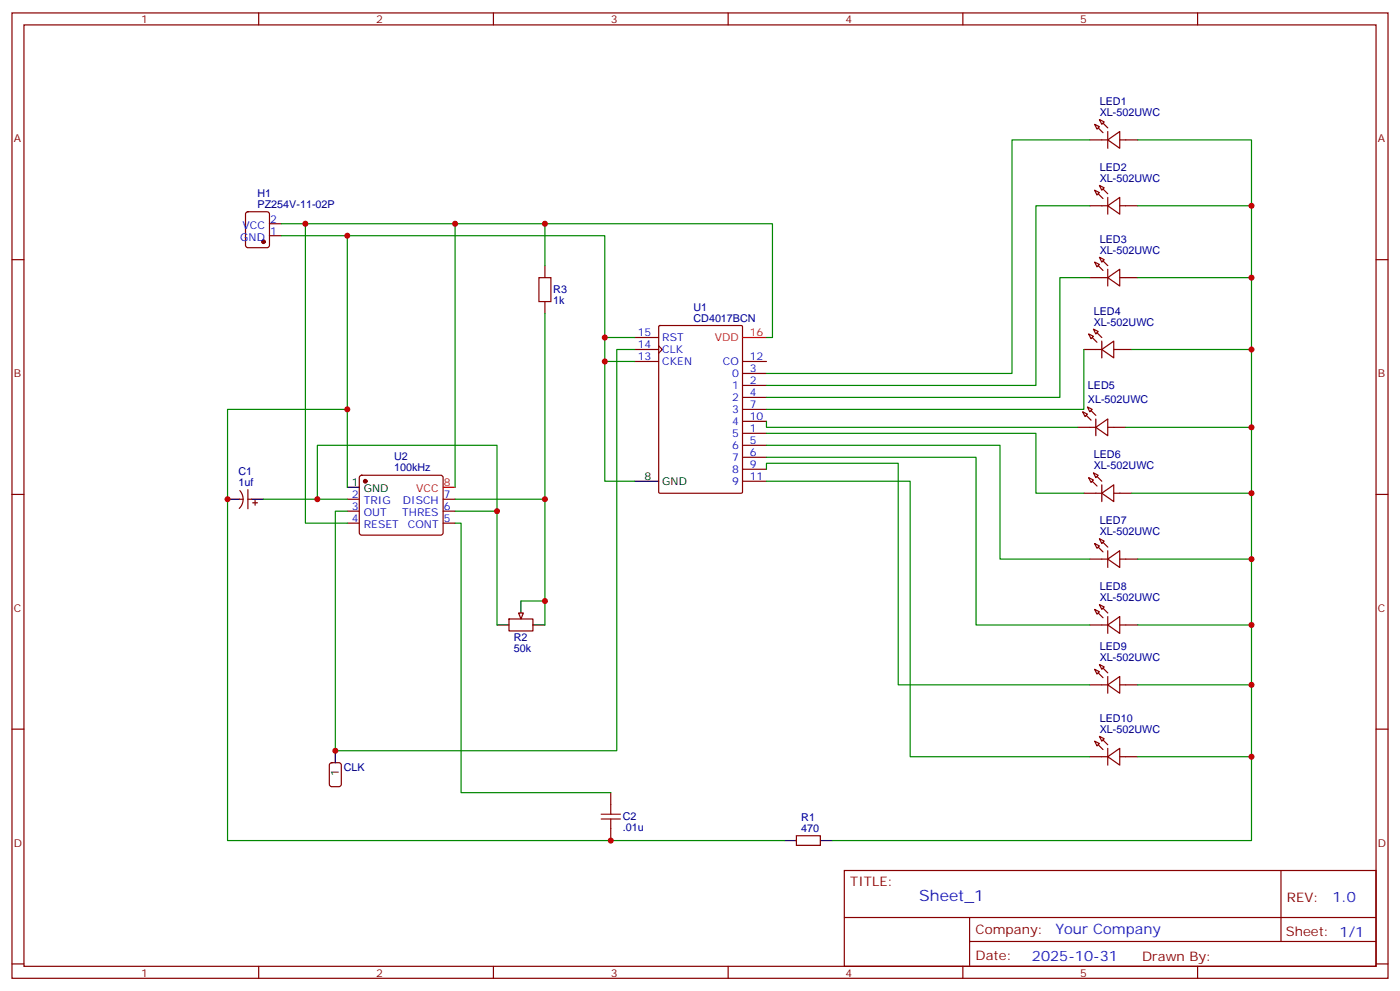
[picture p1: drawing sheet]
<svg xmlns="http://www.w3.org/2000/svg" width="412mm" height="292mm" viewBox="0 0 412 292" stroke-linecap="round" stroke-linejoin="round" font-family="sans-serif">
<g fill="none" stroke="#870000" stroke-width=".35">
<path d="M3.5 3.8h405.4v284.3h-405.4zM7.1 7.3h398.2v277.3h-398.2zM76.2 3.8v3.5M145.3 3.8v3.5M214.5 3.8v3.5M283.6 3.8v3.5M352.8 3.8v3.5M322.4 36.6l1.4 .7-.7 .7zM323.8 35.2l1.5 .7-.7 .7zM326.3 38.7v5M321 41.2h5.3M322.4 56l1.4 .7-.7 .7z"/>
<path d="M323.8 54.6l1.5 .7-.7 .7zM326.3 41.2l3.5-2.5v5zM326.3 58.1v5M329.8 41.2h5.3M3.5 76.5h3.6M72.6 62.6l.4-.2h5.7l.6 .4 .1 9.4-.5 .7-5.9 .1-.6-.5-.1-9.4zM79.4 69.4h3.5M79.4 65.9h3.5M321 60.6h5.3M322.4 77.2l1.4 .7-.7 .7zM323.8 75.8l1.5 .7-.7 .7zM326.3 60.6l3.5-2.5v5z"/>
<path d="M326.3 79.3v4.9M329.8 60.6h5.3M405.3 76.5h3.6M187 99.4h7M194.1 96.1l.3-.2h24l.3 .2v48.8l-.2 .3-24.1 .1-.3-.2zM320.7 98.4l1.4 .7-.7 .7zM321 81.8h5.3M322.1 96.9l1.4 .7-.7 .8zM326.3 81.8l3.5-2.5v4.9zM329.8 81.8h5.3M187 102.9h7M187 106.5h7"/>
<path d="M194 101.9l1.1 1-1.1 1.1M218.7 113.5h7.1M218.7 110h7.1M218.7 117.1h7.1M218.7 106.5h7.1M319.3 102.9h5.3M320.3 119.9l1.4 .7-.7 .7zM324.6 102.9l3.5-2.4v4.9zM324.6 100.5v4.9M328.1 102.9h5.3M218.7 127.6h7.1M218.7 131.2h7.1"/>
<path d="M218.7 134.7h7.1M218.7 120.6h7.1M218.7 138.2h7.1M218.7 124.1h7.1M317.5 125.9h5.3M318.9 121.3l1.4 .7-.7 .7zM322.1 139.3l1.4 .7-.7 .7zM322.8 125.9l3.5-2.5v4.9zM322.8 123.4v4.9M326.3 125.9h5.3M3.5 145.6h3.6M70.6 147h1"/>
<path d="M70.6 144.5a3.8 3.8 0 0 1-.1 5.2M73 144.2v5.7M73 147h1.1M74.4 148.1h1.4M75.1 147.4v1.4M102.3 147h3.5M102.3 150.6h3.5M102.3 154.1h3.5M106.1 140.2l.4-.2h23.3l.5 .2 .2 .5v16.5l-.7 .4h-23.5l-.5-.7v-16.2zM130.5 147h3.6M130.5 150.6h3.6M130.5 154.1h3.6"/>
<path d="M218.7 141.7h7.1M319.3 145.3h5.3M320.7 140.7l1.4 .7-.7 .7zM323.8 158.7l1.5 .7-.7 .7zM324.6 145.3l3.5-2.5v4.9zM324.6 142.8v4.9M328.1 145.3h5.3M405.3 145.6h3.6M321 164.7h5.3M322.4 160.1l1.4 .7-.7 .7zM322.4 179.5l1.4 .7-.7 .7zM323.8 178.1l1.5 .7-.7 .7z"/>
<path d="M326.3 164.7l3.5-2.5v4.9zM326.3 162.2v4.9M329.8 164.7h5.3M149.9 182.3h7.1v3.5h-7.1zM321 184.1h5.3M322.4 197.1l1.4 .7-.7 .7zM323.8 195.7l1.5 .7-.7 .7zM326.3 184.1l3.5-2.5v4.9zM326.3 181.6v4.9M326.3 199.2v5M329.8 184.1h5.3M3.5 214.8h3.6"/>
<path d="M321 201.7h5.3M322.4 218.3l1.4 .7-.7 .7zM323.8 216.9l1.5 .7-.7 .7zM326.3 201.7l3.5-2.5v5zM329.8 201.7h5.3M405.3 214.8h3.6M179.9 233.5v3.5M321 222.9h5.3M326.3 222.9l3.5-2.5v5zM326.3 220.4v5M329.8 222.9h5.3M179.9 244.1v3.5"/>
<path d="M234.6 246.2h7.1v2.8h-7.1zM248.7 256.4h156.6v28.2h-156.6zM377.3 256.4v20.9M248.7 270.2h156.5M285.6 277.3h119.6M285.6 270.2v14.2M3.5 283.9h3.6M76.2 284.6v3.5M145.3 284.6v3.5M214.5 284.6v3.5M283.6 284.6v3.5M352.8 284.6v3.5"/>
<path d="M405.3 283.9h3.6"/>
</g>
<g fill="#870000" stroke="#870000" stroke-width=".35">
<path d="M323.5 37.7l1.4 1.4z"/>
<path d="M324.9 36.3l1.4 1.4z"/>
<path d="M323.5 57.1l1.4 1.4z"/>
<path d="M324.9 55.7l1.4 1.4z"/>
<path d="M323.5 78.2l1.4 1.5z"/>
<path d="M324.9 76.8l1.4 1.4z"/>
<path d="M321.7 99.4l1.4 1.4z"/>
<path d="M323.1 98l1.5 1.4z"/>
<path d="M320 122.3l1.4 1.5z"/>
<path d="M321.4 120.9l1.4 1.4z"/>
<path d="M321.7 141.7l1.4 1.5z"/>
<path d="M323.1 140.3l1.5 1.4z"/>
<path d="M323.5 161.1l1.4 1.5z"/>
<path d="M324.9 159.7l1.4 1.4z"/>
<path d="M323.5 180.6l1.4 1.4z"/>
<path d="M324.9 179.1l1.4 1.5z"/>
<path d="M323.5 198.2l1.4 1.4z"/>
<path d="M324.9 196.8l1.4 1.4z"/>
<path d="M323.5 219.4l1.4 1.4z"/>
<path d="M324.9 217.9l1.4 1.5z"/>
<circle cx="77.6" cy="71.2" r=".53"/>
<circle cx="107.6" cy="141.7" r=".53"/>
</g>
<path d="M67 147h3.6M74.1 147h3.5M102.3 143.5h3.5M187 141.7h7M153.5 177v3.6M146.4 184.1h3.5M157 184.1h3.5M231.1 247.6h3.5M241.7 247.6h3.5" fill="none" stroke="#000" stroke-width=".35"/>
<path d="M218.7 99.4h7.1M130.5 143.5h3.6" fill="none" stroke="#f00" stroke-width=".35"/>
<g fill="none" stroke="#008700" stroke-width=".35">
<path d="M321 41.2h-22.9v68.8h-72.3M335.1 41.2h33.6v206.4h-123.5M82.9 65.9h144.6v33.5h-1.7M321 60.6h-15.8v52.9h-79.4M335.1 60.6h33.6M321 81.8h-8.8v35.3h-86.4M335.1 81.8h33.6M319.3 102.9v17.7h-93.5M333.4 102.9h35.3M225.8 138.2v-1.7h38.8v65.2h56.4M225.8 134.7h61.7v49.4h33.5M225.8 131.2h68.8v33.5h26.4"/>
<path d="M225.8 127.6h79.4v17.7h14.1M225.8 124.1v1.8h91.7M331.6 125.9h37.1M67 147v100.6h164.1M77.6 147h24.7M333.4 145.3h35.3M335.1 164.7h33.6M335.1 184.1h33.6M335.1 201.7h33.6M335.1 222.9h33.6"/>
</g>
<path d="M177.1 239.8h5.6M179.9 237v2.8M177.1 241.2h5.6M179.9 241.2v2.9" fill="none" stroke="#a10000" stroke-width=".35"/>
<path d="M152.8 180.6h1.4l-.7 1.7z" fill="#f0f0f0" stroke="#870000" stroke-width=".35"/>
<g fill="none" stroke="#008700" stroke-width=".35">
<path d="M82.9 69.4h95.3v72.3h8.8M90 65.9v88.2h12.3M102.3 69.4v74.1M134.1 65.9v77.6M160.5 65.9v12.3M160.5 92.4v91.7M178.2 99.4h8.8M178.2 106.5h8.8M187 102.9h-5.3v118.2h-82.9v-70.5h3.5M102.3 120.6h-35.3v26.4M93.5 147v-15.8h52.9v52.9M134.1 154.1h1.7v79.4h44.1"/>
<path d="M134.1 147h26.4M134.1 150.6h12.3M225.8 141.7h42.3v81.2h52.9M153.5 177h7"/>
</g>
<path d="M158.7 81.8h3.6v7h-3.6z" fill="none" stroke="#a10000" stroke-width=".35"/>
<path d="M160.5 78.2v3.6M160.5 88.8v3.6M97.2 224.9l.5-.3h2.1l.7 .5v5.9l-.4 .6-2.4 .1-.6-.5-.1-5.8z" fill="none" stroke="#870000" stroke-width=".35"/>
<path d="M98.8 221.1v3.5" fill="none" stroke="#000" stroke-width=".35"/>
<g fill="#c00">
<circle cx="368.7" cy="60.6" r=".88"/>
<circle cx="368.7" cy="81.8" r=".88"/>
<circle cx="368.7" cy="102.9" r=".88"/>
<circle cx="368.7" cy="125.9" r=".88"/>
<circle cx="368.7" cy="145.3" r=".88"/>
<circle cx="368.7" cy="164.7" r=".88"/>
<circle cx="368.7" cy="184.1" r=".88"/>
<circle cx="368.7" cy="201.7" r=".88"/>
<circle cx="368.7" cy="222.9" r=".88"/>
<circle cx="178.2" cy="106.5" r=".88"/>
<circle cx="178.2" cy="99.4" r=".88"/>
<circle cx="93.5" cy="147" r=".88"/>
<circle cx="146.4" cy="150.6" r=".88"/>
<circle cx="102.3" cy="69.4" r=".88"/>
<circle cx="102.3" cy="120.6" r=".88"/>
<circle cx="67" cy="147" r=".88"/>
<circle cx="179.9" cy="247.6" r=".88"/>
<circle cx="160.5" cy="65.9" r=".88"/>
<circle cx="134.1" cy="65.9" r=".88"/>
<circle cx="90" cy="65.9" r=".88"/>
<circle cx="160.5" cy="147" r=".88"/>
<circle cx="98.8" cy="221.1" r=".88"/>
<circle cx="160.5" cy="177" r=".88"/>
</g>
<text font-size="4.6" fill="#00f" x="270.8" y="265.4">Sheet_1</text>
<g font-size="4.2" fill="#00f">
<text x="392.5" y="265.7">1.0</text>
<text x="310.9" y="275.2">Your Company</text>
<text x="304" y="283">2025-10-31</text>
</g>
<g font-size="3.9" fill="#800">
<text x="250.5" y="261">TITLE:</text>
<text x="379.1" y="265.7">REV:</text>
<text x="287.4" y="275.2">Company:</text>
<text x="378.7" y="275.8">Sheet: 1/1</text>
<text x="287.4" y="282.9">Date:</text>
<text x="336.4" y="282.9">Drawn By:</text>
</g>
<g font-size="3.2" fill="#800">
<text x="41.6" y="6.8">1</text>
<text x="110.8" y="6.8">2</text>
<text x="179.9" y="6.8">3</text>
<text x="249.1" y="6.8">4</text>
<text x="318.2" y="6.8">5</text>
<text x="4.1" y="41.9">A</text>
<text x="405.9" y="41.9">A</text>
<text x="4.1" y="111.1">B</text>
<text x="405.9" y="111.1">B</text>
<text x="4.1" y="180.2">C</text>
<text x="405.9" y="180.2">C</text>
<text x="4.1" y="249.3">D</text>
<text x="405.9" y="249.3">D</text>
<text x="41.6" y="287.6">1</text>
<text x="110.8" y="287.6">2</text>
<text x="179.9" y="287.6">3</text>
<text x="249.1" y="287.6">4</text>
<text x="318.2" y="287.6">5</text>
</g>
<g font-size="3.2" fill="#000080">
<text x="324" y="34.1">XL-502UWC</text>
<text x="324" y="30.9">LED1</text>
<text x="324" y="53.6">XL-502UWC</text>
<text x="324" y="50.3">LED2</text>
<text x="75.9" y="58.1">H1</text>
<text x="75.9" y="61.3">PZ254V-11-02P</text>
<text x="324" y="71.5">LED3</text>
<text x="324" y="74.7">XL-502UWC</text>
<text x="163" y="89.7">1k</text>
<text x="163" y="86.4">R3</text>
<text x="204.3" y="94.7">CD4017BCN</text>
<text x="204.3" y="91.5">U1</text>
<text x="322.2" y="95.9">XL-502UWC</text>
<text x="322.2" y="92.7">LED4</text>
<text x="320.4" y="118.8">XL-502UWC</text>
<text x="320.4" y="114.7">LED5</text>
<text x="116.1" y="135.6">U2</text>
<text x="322.2" y="135">LED6</text>
<text x="70.2" y="143.2">1uf</text>
<text x="70.2" y="139.9">C1</text>
<text x="116.1" y="138.8">100kHz</text>
<text x="322.2" y="138.2">XL-502UWC</text>
<text x="324" y="154.4">LED7</text>
<text x="324" y="157.6">XL-502UWC</text>
<text x="324" y="173.8">LED8</text>
<text x="324" y="177">XL-502UWC</text>
<text x="151.4" y="188.9">R2</text>
<text x="324" y="191.4">LED9</text>
<text x="151.4" y="192.1">50k</text>
<text x="324" y="194.7">XL-502UWC</text>
<text x="324" y="215.8">XL-502UWC</text>
<text x="324" y="212.6">LED10</text>
<text x="101.2" y="227.1">CLK</text>
<text x="183.4" y="244.9">.01u</text>
<text x="183.4" y="241.7">C2</text>
<text x="236" y="245.1">470</text>
<text x="236" y="241.9">R1</text>
</g>
<g font-size="3.2" fill="#00f">
<text x="79.6" y="65.5">2</text>
<text x="70.8" y="70.8">GND</text>
<text x="71.5" y="67.3">VCC</text>
<text x="79.6" y="69.1">1</text>
<text x="187.9" y="99.1">15</text>
<text x="195.1" y="100.5">RST</text>
<text x="187.9" y="102.6">14</text>
<text x="187.9" y="106.1">13</text>
<text x="195.1" y="104">CLK</text>
<text x="195.1" y="107.5">CKEN</text>
<text x="212.9" y="107.5">CO</text>
<text x="220.8" y="106.1">12</text>
<text x="215.6" y="111.1">0</text>
<text x="220.8" y="113.2">2</text>
<text x="220.8" y="109.6">3</text>
<text x="215.6" y="114.6">1</text>
<text x="215.6" y="118.1">2</text>
<text x="220.8" y="116.7">4</text>
<text x="215.6" y="121.6">3</text>
<text x="215.6" y="125.2">4</text>
<text x="220.8" y="120.2">7</text>
<text x="220.8" y="123.8">10</text>
<text x="215.6" y="128.7">5</text>
<text x="220.8" y="127.3">1</text>
<text x="220.8" y="130.8">5</text>
<text x="215.6" y="132.2">6</text>
<text x="215.6" y="135.7">7</text>
<text x="220.8" y="134.3">6</text>
<text x="220.8" y="137.9">9</text>
<text x="215.6" y="139.3">8</text>
<text x="215.6" y="142.8">9</text>
<text x="220.8" y="141.4">11</text>
<text x="103.6" y="146.7">2</text>
<text x="107.1" y="148.4">TRIG</text>
<text x="118.7" y="148.4">DISCH</text>
<text x="130.7" y="146.7">7</text>
<text x="103.6" y="150.2">3</text>
<text x="103.6" y="153.7">4</text>
<text x="107.1" y="152">OUT</text>
<text x="107.1" y="155.5">RESET</text>
<text x="118.5" y="152">THRES</text>
<text x="120.2" y="155.5">CONT</text>
<text x="130.7" y="153.7">5</text>
<text x="130.7" y="150.2">6</text>
</g>
<g font-size="3.2" fill="#f00">
<text x="210.6" y="100.5">VDD</text>
<text x="220.8" y="99.1">16</text>
<text x="130.7" y="143.2">8</text>
<text x="122.6" y="144.9">VCC</text>
</g>
<g font-size="3.2">
<text x="103.6" y="143.2">1</text>
<text x="189.9" y="141.4">8</text>
<text x="195.1" y="142.8">GND</text>
<text x="107.1" y="144.9">GND</text>
<text x="99.8" y="228.4" transform="rotate(-90 99.8 228.4)">1</text>
</g>
</svg>
